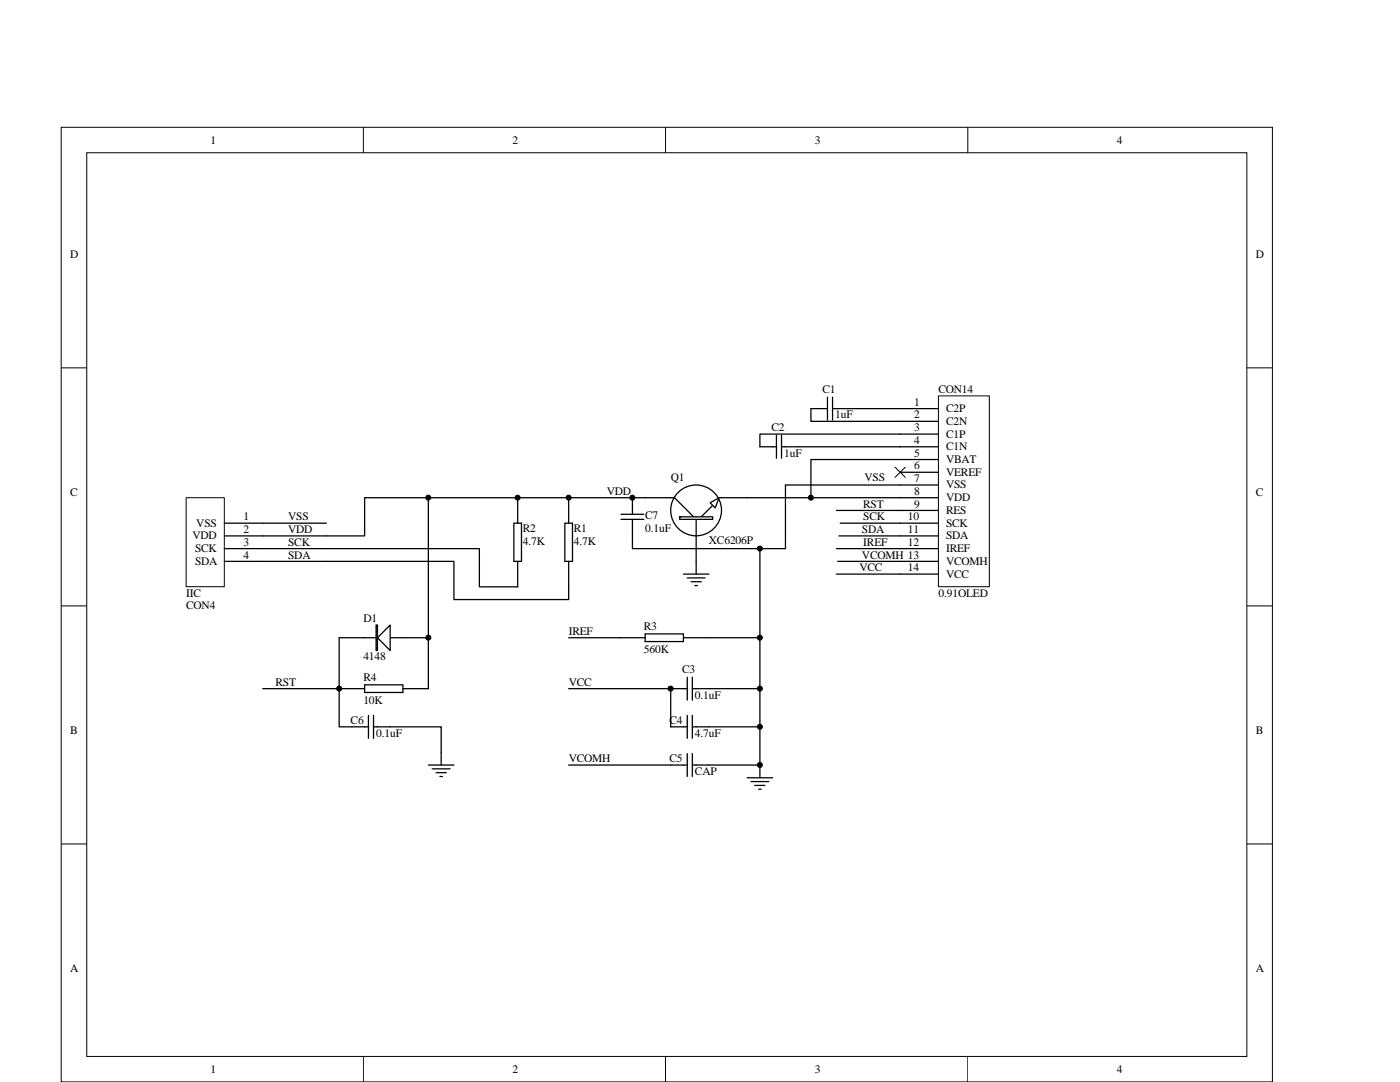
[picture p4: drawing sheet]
<svg xmlns="http://www.w3.org/2000/svg" width="279mm" height="216mm" viewBox="0 0 279 216" stroke-linecap="round" stroke-linejoin="round" font-family="sans-serif">
<g fill="none" stroke="#000" stroke-width=".2">
<path d="M12.2 25.4h241.7v190.5h-241.7zM17.3 30.5h231.5v180.3h-231.5zM72.5 25.4v5.1M132.8 25.4v5.1M193.1 25.4v5.1M12.2 73.4h5.1M248.9 73.4h5.1M178.6 93.2l2.1 2M180.7 93.2l-2.1 2M12.2 120.9h5.1M248.9 120.9h5.1M12.2 168.4h5.1"/>
<path d="M248.9 168.4h5.1M72.5 210.8v5.1M132.8 210.8v5.1M193.1 210.8v5.1"/>
</g>
<g fill="none" stroke="#000" stroke-width=".25">
<path d="M165.1 79.2v4.6M166.2 79.2v4.6M128.8 99.3h5.8l3.8 3.8M143.5 99.3h36.1M155 86.9v4.5M156 89.2h23.6M156 86.9v4.5M165.1 81.5h-3.3v2.6h17.8M166.2 81.5h13.4M169.5 91.7h10.1M179.6 86.6h-27.9v2.6h3.3M138.9 103.1v8.9"/>
<path d="M142.2 100.8l-2.3 2.3"/>
</g>
<g fill="#fff" stroke="#000" stroke-width=".25">
<path d="M141.7 100.3l1.8-1-.8 2z"/>
<path d="M135.6 103.1v.5h6.6v-.5z" fill-rule="evenodd"/>
</g>
<g fill="none" stroke="#000" stroke-width=".25">
<path d="M169.5 91.7h-7.7v7.6M52.4 104.4h12.7M52.4 106.9h12.7M52.4 109.5h12.7M52.4 112h12.7M136.4 114.6h5.1M137.2 115.3h3.5M137.9 116.1h2M138.7 116.8h.5M138.9 112v2.6M156.8 106.9v2.6h-17.9M166.9 101.9h12.7"/>
<path d="M166.9 114.6h12.7M166.9 109.5h12.7M167.2 112h12.4M167.7 104.4h11.9"/>
<circle cx="138.9" cy="101.8" r="5.1"/>
</g>
<path d="M37.2 99.3h7.6v17.8h-7.6z" fill="#fff"/>
<path d="M37.1 99.3h7.7v17.8h-7.7z" fill="none" stroke="#000" stroke-width=".2"/>
<g fill="none" stroke="#000" stroke-width=".25">
<path d="M85.5 99.3v38.1h-5.1M103.3 99.3v5.1M113.5 99.3v5.1M126.2 99.3v3.3M128.8 99.3h-56v7.6h-7.7M44.8 104.4h7.6M44.8 106.9h7.6M44.8 109.5h7.6M44.8 112h7.6M65.1 109.5h30.6v7.6h7.6v-5.1M65.1 112h25.5v7.6h22.9v-7.6M102.5 104.4h1.6v7.6h-1.6z"/>
<path d="M112.7 104.4h1.6v7.6h-1.6zM123.9 102.6h4.6M123.9 103.6h4.6M126.2 103.6v5.9h12.7M151.7 109.5v45.7M52.4 137.4h15.3v7.6h5.8M67.7 127.3h17.8M67.7 137.4h5.1M72.8 136.7h7.6v1.5h-7.6zM113.5 137.4h20.4v7.6h3.3M128.8 126.5h7.6v1.5h-7.6zM128.8 127.3h-15.3"/>
<path d="M133.9 137.4h3.3M136.4 127.3h15.3M137.2 135.1v4.6M138.2 137.4h13.5M138.2 135.1v4.6M73.5 142.7v4.6M74.5 145h13.5v7.7M74.5 142.7v4.6M85.5 152.7h5.1M86.3 153.4h3.5M87 154.2h2.1M87.8 154.9h.5"/>
<path d="M113.5 152.7h23.7M137.2 142.7v4.6M137.2 150.4v4.5M138.2 142.7v4.6M138.2 150.4v4.5M138.2 145h13.5M138.2 152.7h13.5M149.1 155.2h5.1M149.9 156h3.5M150.6 156.7h2.1M151.4 157.5h.5"/>
</g>
<g fill="#fff" stroke="#000" stroke-width=".25">
<path d="M77.9 124.7v5.1l-2.6-2.5z"/>
<path d="M75.1 124.7h.2v5.1h-.2z" fill-rule="evenodd"/>
</g>
<path d="M67.7 127.3v10.1" fill="none" stroke="#000" stroke-width=".25"/>
<g fill="#000" stroke="#000" stroke-width=".2">
<circle cx="85.5" cy="99.3" r=".5"/>
<circle cx="103.3" cy="99.3" r=".5"/>
<circle cx="113.5" cy="99.3" r=".5"/>
<circle cx="126.2" cy="99.3" r=".5"/>
<circle cx="161.8" cy="99.3" r=".5"/>
<circle cx="151.6" cy="109.5" r=".5"/>
<circle cx="67.7" cy="137.4" r=".5"/>
<circle cx="85.5" cy="127.2" r=".5"/>
<circle cx="133.8" cy="137.4" r=".51"/>
<circle cx="151.6" cy="127.2" r=".5"/>
<circle cx="151.6" cy="137.4" r=".5"/>
<circle cx="151.6" cy="152.6" r=".5"/>
<circle cx="151.6" cy="145" r=".5"/>
</g>
<path d="M187.3 79h10.1v38.1h-10.1z" fill="#fff"/>
<path d="M187.3 79h10.1v38.1h-10.1z" fill="none" stroke="#000" stroke-width=".2"/>
<g fill="none" stroke="#000" stroke-width=".25">
<path d="M179.6 81.5h7.7M179.6 84.1h7.7M179.6 86.6h7.7M179.6 89.2h7.7M179.6 91.7h7.7M179.6 94.2h7.7M179.6 99.3h7.7M187.3 96.8h-30.5v10.1M167.4 106.9h19.9M179.6 101.9h7.7M179.6 104.4h7.7M179.6 109.5h7.7"/>
<path d="M179.6 112h7.7M179.6 114.6h7.7"/>
</g>
<g font-size="2.3">
<text x="42" y="28.6">1</text>
<text x="102.3" y="28.6">2</text>
<text x="162.6" y="28.6">3</text>
<text x="222.9" y="28.6">4</text>
<text x="14" y="51.5">D</text>
<text x="250.7" y="51.5">D</text>
<text x="164.1" y="78.4">C1</text>
<text x="166.7" y="83.5">1uF</text>
<text x="182.5" y="81">1</text>
<text x="182.5" y="83.5">2</text>
<text x="187.3" y="78.4">CON14</text>
<text x="188.8" y="82.2">C2P</text>
<text x="153.9" y="86">C2</text>
<text x="182.5" y="86">3</text>
<text x="182.5" y="88.6">4</text>
<text x="188.8" y="84.8">C2N</text>
<text x="188.8" y="87.3">C1P</text>
<text x="188.8" y="89.9">C1N</text>
<text x="133.9" y="95.9">Q1</text>
<text x="156.5" y="91.1">1uF</text>
<text x="172.5" y="95.9">VSS</text>
<text x="182.5" y="91.1">5</text>
<text x="182.5" y="93.7">6</text>
<text x="188.8" y="92.4">VBAT</text>
<text x="188.8" y="94.9">VEREF</text>
<text x="14" y="99">C</text>
<text x="121.1" y="98.7">VDD</text>
<text x="172.3" y="101.3">RST</text>
<text x="182.5" y="96.2">7</text>
<text x="182.5" y="98.7">8</text>
<text x="182.5" y="101.3">9</text>
<text x="188.8" y="97.5">VSS</text>
<text x="188.8" y="100">VDD</text>
<text x="250.7" y="99">C</text>
<text x="38.4" y="107.6">VDD</text>
<text x="39.2" y="105.1">VSS</text>
<text x="48.6" y="106.4">2</text>
<text x="48.6" y="103.8">1</text>
<text x="57.5" y="103.8">VSS</text>
<text x="57.5" y="106.4">VDD</text>
<text x="104.3" y="106.1">R2</text>
<text x="114.5" y="106.1">R1</text>
<text x="128.8" y="103.6">C7</text>
<text x="128.8" y="106.1">0.1uF</text>
<text x="172" y="106.4">SDA</text>
<text x="172.3" y="103.8">SCK</text>
<text x="181.2" y="103.8">10</text>
<text x="181.2" y="106.4">11</text>
<text x="188.8" y="102.6">RES</text>
<text x="188.8" y="105.1">SCK</text>
<text x="188.8" y="107.6">SDA</text>
<text x="38.9" y="110.2">SCK</text>
<text x="38.9" y="112.7">SDA</text>
<text x="48.6" y="108.9">3</text>
<text x="48.6" y="111.4">4</text>
<text x="57.5" y="108.9">SCK</text>
<text x="57.5" y="111.4">SDA</text>
<text x="104.3" y="108.6">4.7K</text>
<text x="114.5" y="108.6">4.7K</text>
<text x="141.5" y="108.6">XC6206P</text>
<text x="171.5" y="114">VCC</text>
<text x="172" y="111.4">VCOMH 13</text>
<text x="172.3" y="108.9">IREF</text>
<text x="181.2" y="108.9">12</text>
<text x="181.2" y="114">14</text>
<text x="188.8" y="110.2">IREF</text>
<text x="188.8" y="112.7">VCOMH</text>
<text x="37.1" y="119.1">IIC</text>
<text x="187.3" y="119.1">0.91OLED</text>
<text x="188.8" y="115.3">VCC</text>
<text x="37.1" y="121.6">CON4</text>
<text x="72.5" y="124.1">D1</text>
<text x="128.5" y="125.7">R3</text>
<text x="72.5" y="131.8">4148</text>
<text x="113.5" y="126.7">IREF</text>
<text x="128.5" y="130.2">560K</text>
<text x="55" y="136.8">RST</text>
<text x="72.5" y="135.8">R4</text>
<text x="113.5" y="136.8">VCC</text>
<text x="136.1" y="134.3">C3</text>
<text x="72.5" y="140.4">10K</text>
<text x="138.7" y="139.4">0.1uF</text>
<text x="14" y="146.5">B</text>
<text x="70" y="144.5">C6</text>
<text x="75.1" y="147">0.1uF</text>
<text x="133.6" y="144.5">C4</text>
<text x="138.7" y="147">4.7uF</text>
<text x="250.7" y="146.5">B</text>
<text x="113.5" y="152.1">VCOMH</text>
<text x="133.6" y="152.1">C5</text>
<text x="138.7" y="154.6">CAP</text>
<text x="14" y="194">A</text>
<text x="250.7" y="194">A</text>
<text x="42" y="214.1">1</text>
<text x="102.3" y="214.1">2</text>
<text x="162.6" y="214.1">3</text>
<text x="222.9" y="214.1">4</text>
</g>
</svg>
